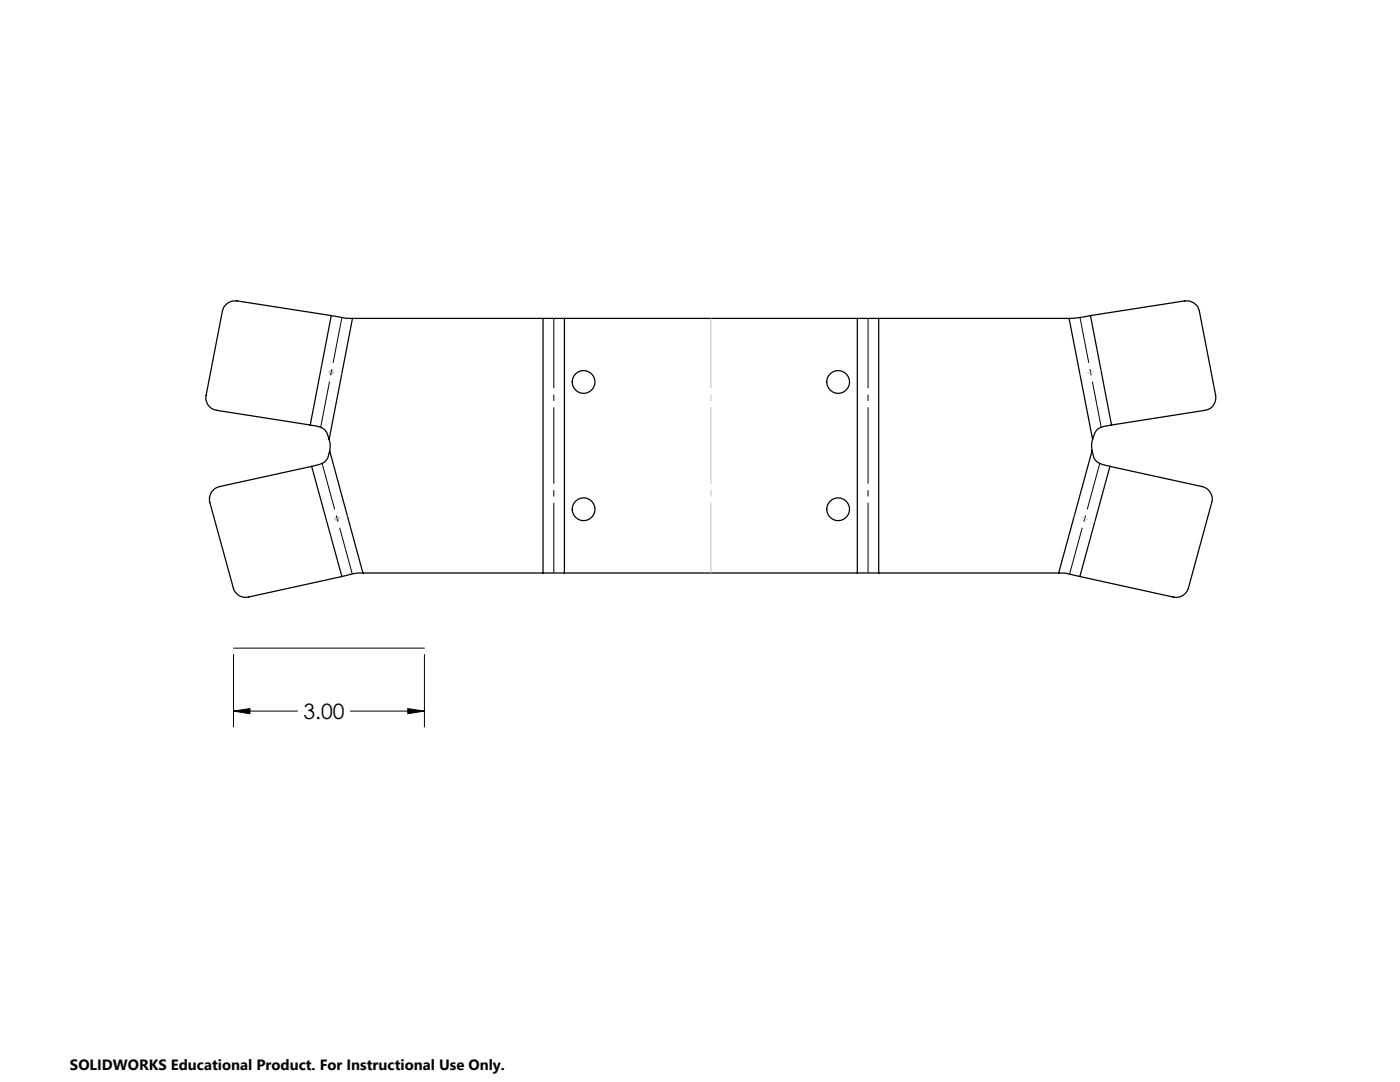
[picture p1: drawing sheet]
<svg xmlns="http://www.w3.org/2000/svg" width="279mm" height="216mm" viewBox="0 0 279 216" stroke-linecap="round" stroke-linejoin="round" font-family="sans-serif">
<g fill="none" stroke="#000" stroke-width=".25">
<path d="M66.1 63l2.8 .5h1.4M66.1 63l-18.8-3a2.59 2.59 0 0 0-2.9 2.1l-3.3 16.8a2.5 2.5 0 0 0 2.2 3l18.6 2.9M66.1 63l-4.2 21.8M70.3 63.5l-4.6 24.2M70.3 63.5h143.1M108.4 63.5v50.8M112.6 63.5v50.8M171.1 63.5v50.8M175.4 63.5v50.8M213.4 63.5l4.7 24.2M217.6 63l18.8-3a2.64 2.64 0 0 1 3 2.1l3.2 16.8a2.57 2.57 0 0 1-2.1 3l-18.7 2.9M217.6 63l-2.1 .4-2.1 .1"/>
<path d="M217.6 63l4.2 21.8M61.9 84.8l1.6 .3a2.75 2.75 0 0 1 2.2 2.6M62.2 93.1l-18.3 4a2.57 2.57 0 0 0-2 3.2l4.7 17a2.5 2.5 0 0 0 3 1.8l18.6-4.1M62.2 93.1l6 21.9M65.7 87.7l.2 .7-.1 1.6M65.8 90a2.76 2.76 0 0 1-2 2.7l-1.6 .4M65.8 90l6.6 24.3M217.9 90a2.66 2.66 0 0 0 2.1 2.7l1.5 .4M217.9 90l-6.6 24.3M218.1 87.7l-.2 .7v1.6M221.5 93.1l18.4 4a2.59 2.59 0 0 1 1.9 3.2l-4.6 17a2.5 2.5 0 0 1-3.1 1.8l-18.6-4.1M221.5 93.1l-6 21.9"/>
<path d="M221.8 84.8l-1.6 .3a2.75 2.75 0 0 0-2.1 2.6M72.4 114.3a12.9 12.9 0 0 0-4.2 .7M72.4 114.3h138.9M211.3 114.3l1.4 .1 2.8 .6"/>
<circle cx="116.5" cy="76.2" r="2.27"/>
<circle cx="167.3" cy="76.2" r="2.27"/>
<circle cx="116.5" cy="101.6" r="2.27"/>
<circle cx="167.3" cy="101.6" r="2.27"/>
</g>
<path d="M46.6 129.3h38.1M46.6 130.6v14.5M84.7 130.6v14.5M46.6 141.9l3.3-.5v1zM46.6 141.9h12.8M69.9 141.9h14.8M81.4 141.4l3.3 .5-3.3 .5z" fill="none" stroke="#000" stroke-width=".2"/>
<path d="M65.6 74.3h1M65.8 73.9l.7 .7M66.1 73.8v1M66.5 73.9l-.7 .7M66.8 103.5h1M66.9 103.2l.7 .7M67.3 103v1M67.6 103.2l-.7 .7" fill="none" stroke="#c0c0c0" stroke-width=".2"/>
<path d="M110.5 63.5v50.8M173.2 63.5v50.8" fill="none" stroke="#000" stroke-width=".2" stroke-dasharray="15.2 1.3 1.3 1.3" stroke-dashoffset="1.3" stroke-linecap="butt"/>
<path d="M70.3 114.5l-6-22.1M213.5 114.5l6-22.1" fill="none" stroke="#000" stroke-width=".2" stroke-dasharray="15.2 1.3 1.3 1.3" stroke-dashoffset="5.7" stroke-linecap="butt"/>
<path d="M64 85.2l4.2-21.9M219.8 85.2l-4.3-21.9" fill="none" stroke="#000" stroke-width=".2" stroke-dasharray="15.2 1.3 1.3 1.3" stroke-dashoffset="6" stroke-linecap="butt"/>
<path d="M64 73.9l4.2 .8M219.7 73.9l-4.1 .8M65.2 104l4.1-1.1M218.5 104l-4.1-1.1" fill="none" stroke="#c0c0c0" stroke-width=".2" stroke-dasharray="15.2 1.3 1.3 1.3" stroke-dashoffset="15" stroke-linecap="butt"/>
<path d="M141.9 63.5v50.8" fill="none" stroke="#c0c0c0" stroke-width=".2" stroke-dasharray="15.2 1.3 1.3 1.3" stroke-dashoffset="1.3" stroke-linecap="butt"/>
<path d="M46.6 141.9l3.3-.5v1zM81.4 141.4l3.3 .5-3.3 .5z" fill="#000"/>
<text font-size="4.2" x="60.6" y="143.5">3.00</text>
<text font-size="3" x="14" y="213.5">SOLIDWORKS Educational Product. For Instructional Use Only.</text>
</svg>
